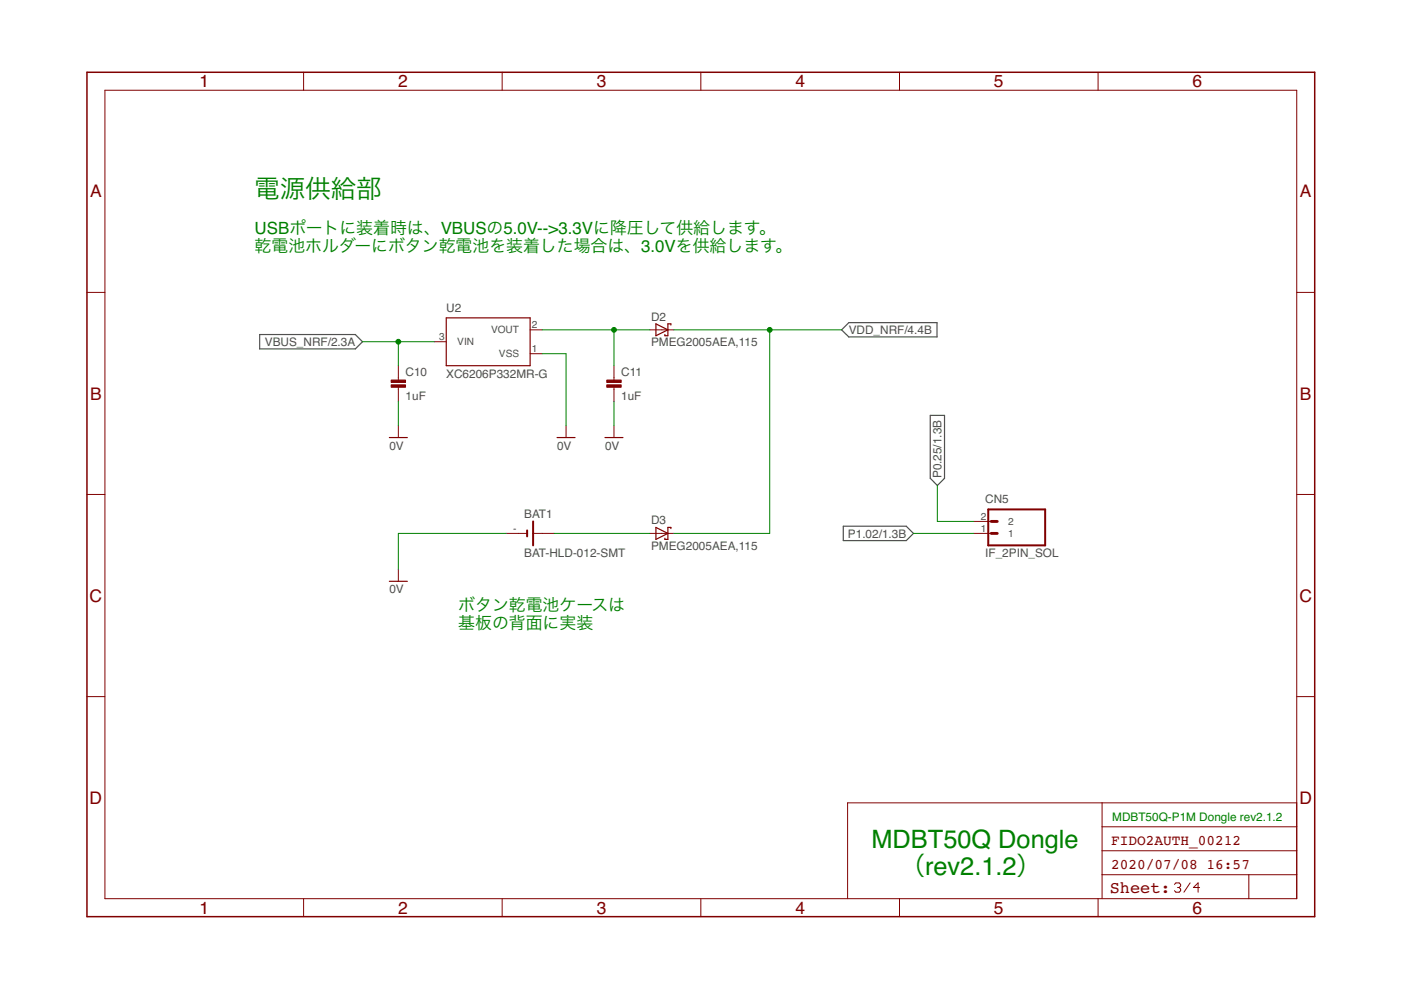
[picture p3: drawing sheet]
<svg xmlns="http://www.w3.org/2000/svg" width="297mm" height="210mm" viewBox="0 0 297 210" stroke-linecap="round" stroke-linejoin="round" font-family="sans-serif">
<path d="M55.1 70.9h20.2l1.6 1.6-1.6 1.5h-20.2zM178.4 69.9l1.6-1.5h18.7v3h-18.7zM197.2 88.1h3.1v13.3l-1.6 1.5-1.5-1.5zM178.8 111.6h13.4l1.5 1.5-1.5 1.5h-13.4z" fill="none" stroke="#505050" stroke-width=".25"/>
<g fill="none" stroke="#800000" stroke-width=".21">
<path d="M22.2 19.1h252.7v171.4h-252.7zM64.4 15.3v3.8M106.5 15.3v3.8M148.6 15.3v3.8M190.7 15.3v3.8M232.8 15.3v3.8M18.4 62h3.8M84.5 77.5v3.1M92.1 72.5h2.5M112.4 75h2.5M112.4 69.9h2.5M130.2 77.5v3.1"/>
<path d="M137.8 69.9h5.1M274.9 62h3.8M84.5 82.1v3.1M84.5 90.2v2.6M120 90.2v2.6M130.2 82.1v3.1M130.2 90.2v2.6M18.4 104.8h3.8M107.3 113.1h4.5M113 113.1h4.5M137.8 113.1h5.1M206.4 113.1h5"/>
<path d="M206.4 110.6h5M274.9 104.8h3.8M84.5 120.7v2.6M18.4 147.7h3.8M274.9 147.7h3.8M233.7 170.2v20.3M233.7 175.3h41.2M274.9 170.2h-95.2v20.3M64.4 190.5v3.9M106.5 190.5v3.9M148.6 190.5v3.9M190.7 190.5v3.9"/>
<path d="M232.8 190.5v3.9M233.7 185.5h41.2M233.7 180.4h41.2M249 187.5l.3-.3h.7l.3 .3v.4l-.3 .3M249.7 188.2h.3M250 188.2l.3 .3v.3l-.3 .4h-.7l-.3-.4M252.3 187.2l-1.3 2M254.3 188.2h-1.3l1-1v2M264.8 185.5v5"/>
</g>
<path d="M18.4 15.3h260.3v179.1h-260.3z" fill="none" stroke="#800000" stroke-width=".32"/>
<path d="M94.6 67.4h17.8v10.1h-17.8zM139.1 68.7l2.5 1.2-2.5 1.3zM142.2 68.9v-.2h-.6v2.5h-.6v-.3M82.5 92.8h3.9M118.1 92.8h3.8M128.3 92.8h3.8M139.1 111.8l2.5 1.3-2.5 1.3zM142.2 112.1v-.3h-.6v2.6h-.6v-.3M82.5 123.3h3.9" fill="none" stroke="#800000" stroke-width=".25"/>
<g fill="#800000" stroke="#800000" stroke-width=".21">
<path d="M82.9 81.6h3.1v.5h-3.1z"/>
<path d="M82.9 80.6h3.1v.5h-3.1z"/>
<path d="M128.7 81.6h3v.5h-3z"/>
<path d="M128.7 80.6h3v.5h-3z"/>
</g>
<path d="M111.8 112.5v1.2M113 110.6v5M209.5 108h12.1v7.6h-12.1z" fill="none" stroke="#800000" stroke-width=".42"/>
<path d="M210.2 113.1h1.2M210.2 110.6h1.2" fill="none" stroke="#800000" stroke-width=".61"/>
<g fill="none" stroke="#008000" stroke-width=".21">
<path d="M76.9 72.5h15.2M84.5 72.5v5M114.9 75h5.1v15.2M114.9 69.9h22.9M130.2 69.9v7.6M142.9 69.9h35.5M163.2 69.9v43.2h-20.3M84.5 85.2v5M130.2 85.2v5M107.3 113.1h-22.8v7.6M117.5 113.1h20.3M193.7 113.1h12.7"/>
<path d="M198.7 102.9v7.7h7.7"/>
</g>
<g fill="#008000" stroke="#008000" stroke-width=".21">
<circle cx="130.2" cy="69.9" r=".51"/>
<circle cx="84.5" cy="72.5" r=".51"/>
<circle cx="163.2" cy="69.9" r=".51"/>
</g>
<g font-size="5.4" fill="#008000">
<text x="54" y="42">電源供給部</text>
<text x="184.8" y="179.7">MDBT50Q Dongle</text>
<text x="190.8" y="185.5">（rev2.1.2）</text>
</g>
<g font-size="3.7" fill="#800000">
<text x="42.3" y="18.5">1</text>
<text x="84.4" y="18.5">2</text>
<text x="126.5" y="18.5">3</text>
<text x="168.6" y="18.5">4</text>
<text x="210.7" y="18.5">5</text>
<text x="252.9" y="18.5">6</text>
<text x="19.1" y="41.9">A</text>
<text x="275.6" y="41.9">A</text>
<text x="19.1" y="84.7">B</text>
<text x="275.6" y="84.7">B</text>
<text x="19" y="127.6">C</text>
<text x="275.5" y="127.6">C</text>
<text x="19" y="170.4">D</text>
<text x="275.5" y="170.4">D</text>
<text x="42.3" y="193.7">1</text>
<text x="84.4" y="193.7">2</text>
<text x="126.5" y="193.7">3</text>
<text x="168.6" y="193.7">4</text>
<text x="210.7" y="193.7">5</text>
<text x="252.9" y="193.7">6</text>
</g>
<g font-size="3.6" fill="#008000">
<text x="54" y="49.6">USBポートに装着時は、VBUSの5.0V--&gt;3.3Vに降圧して供給します。</text>
<text x="54" y="53.4">乾電池ホルダーにボタン乾電池を装着した場合は、3.0Vを供給します。</text>
<text x="97.2" y="129.6">ボタン乾電池ケースは</text>
<text x="97.2" y="133.4">基板の背⾯に実装</text>
</g>
<text font-size="3.6" fill="#800000" x="235.3" y="189.4">Sheet:</text>
<g font-size="3.1" fill="#800000">
<text x="235.6" y="179.1">FIDO2AUTH_00212</text>
<text x="235.6" y="184.2">2020/07/08</text>
<text x="255.8" y="184.2">16:57</text>
</g>
<g font-size="2.5" fill="#505050">
<text x="94.6" y="66.1">U2</text>
<text x="138" y="68">D2</text>
<text x="180" y="70.8">VDD_NRF/4.4B</text>
<text x="56.2" y="73.4">VBUS_NRF/2.3A</text>
<text x="138" y="73.4">PMEG2005AEA,115</text>
<text x="86" y="79.7">C10</text>
<text x="94.6" y="80.1">XC6206P332MR-G</text>
<text x="131.7" y="79.7">C11</text>
<text x="86" y="84.8">1uF</text>
<text x="131.7" y="84.8">1uF</text>
<text x="82.6" y="95.3">0V</text>
<text x="118.1" y="95.3">0V</text>
<text x="128.3" y="95.3">0V</text>
<text x="199.6" y="101.4" transform="rotate(-90 199.6 101.4)">P0.25/1.3B</text>
<text x="208.9" y="106.7">CN5</text>
<text x="111.1" y="109.9">BAT1</text>
<text x="138" y="111.2">D3</text>
<text x="179.8" y="114">P1.02/1.3B</text>
<text x="111.1" y="118.2">BAT-HLD-012-SMT</text>
<text x="138" y="116.5">PMEG2005AEA,115</text>
<text x="208.9" y="118.2">IF_2PIN_SOL</text>
<text x="82.6" y="125.8">0V</text>
</g>
<text font-size="2.5" fill="#008000" x="235.8" y="174">MDBT50Q-P1M Dongle rev2.1.2</text>
<g font-size="2.1" fill="#505050">
<text x="104.1" y="70.7">VOUT</text>
<text x="112.8" y="69.6">2</text>
<text x="93.1" y="72.1">3</text>
<text x="97" y="73.2">VIN</text>
<text x="105.8" y="75.8">VSS</text>
<text x="112.8" y="74.6">1</text>
<text x="108.8" y="112.7">-</text>
<text x="207.9" y="110.2">2</text>
<text x="207.9" y="112.7">1</text>
<text x="213.8" y="111.3">2</text>
<text x="213.8" y="113.9">1</text>
</g>
</svg>
